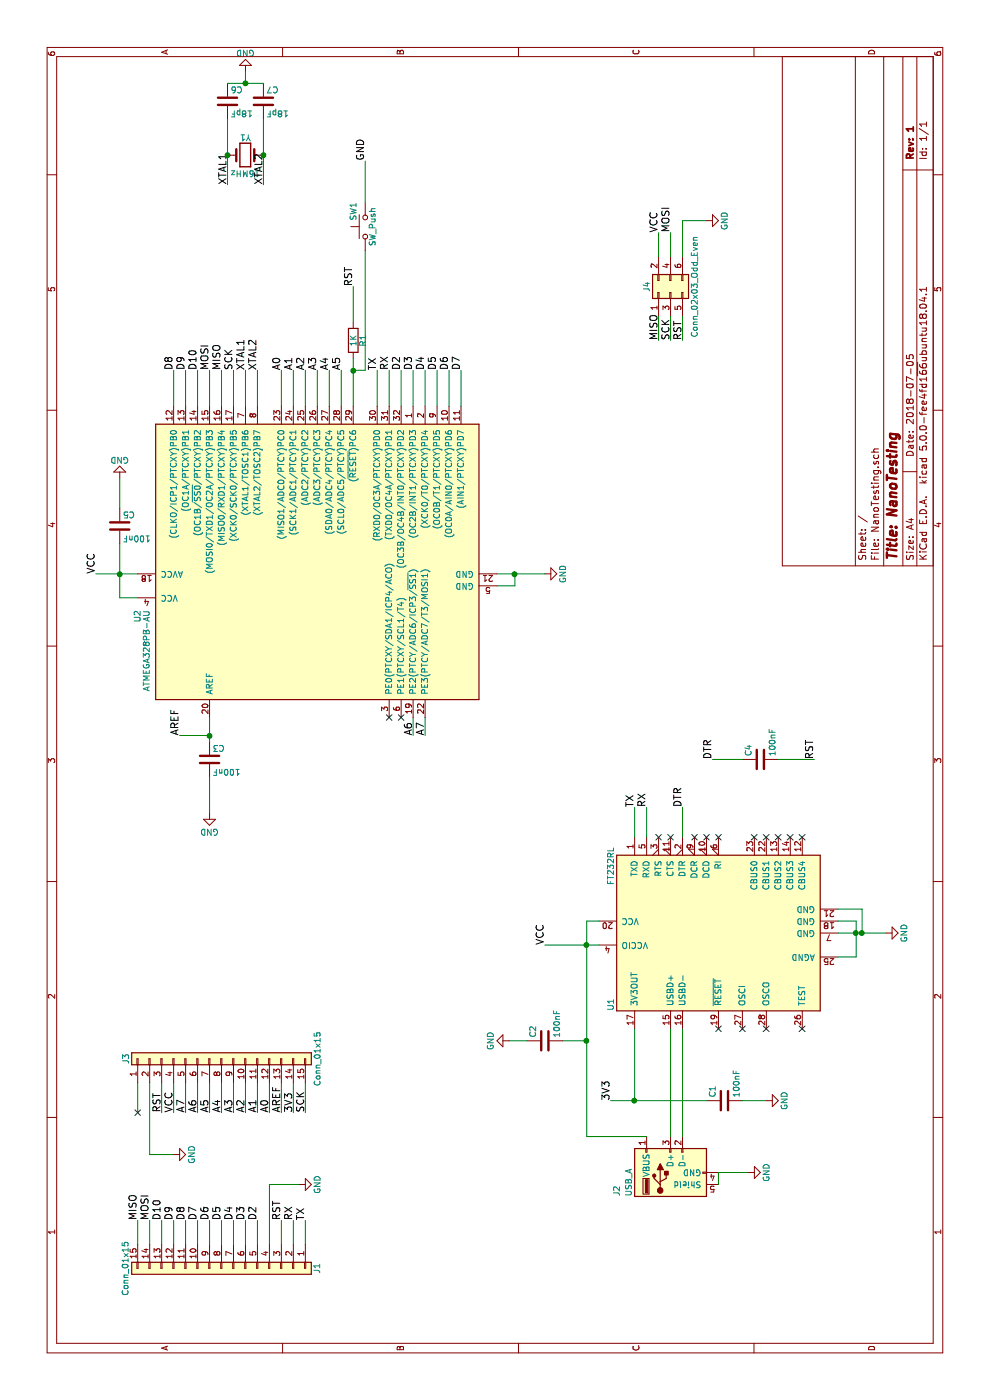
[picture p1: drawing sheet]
EESchema Schematic File Version 4
LIBS:NanoTesting-cache
EELAYER 26 0
EELAYER END
$Descr A4 11693 8268
encoding utf-8
Sheet 1 1
Title "NanoTesting"
Date "2018-07-05"
Rev "1"
Comp ""
Comment1 ""
Comment2 ""
Comment3 ""
Comment4 ""
$EndDescr
$Comp
L NanoTesting-rescue:USB_A J2
U 1 1
P 1900 5600
F 0 "J2" H 1700 6050 50  0000 L CNN
F 1 "USB_A" H 1700 5950 50  0000 L CNN
F 2 "Connectors:USB_A" H 2050 5550 50  0001 C CNN
F 3 "" H 2050 5550 50  0001 C CNN
	1    1900 5600
	1    0    0    -1  
$EndComp
$Comp
L NanoTesting-rescue:FT232RL U1
U 1 1
P 3900 6000
F 0 "U1" H 3250 6900 50  0000 L CNN
F 1 "FT232RL" H 4300 6900 50  0000 L CNN
F 2 "Housings_SSOP:SSOP-28_5.3x10.2mm_Pitch0.65mm" H 3900 6000 50  0001 C CNN
F 3 "" H 3900 6000 50  0001 C CNN
	1    3900 6000
	1    0    0    -1  
$EndComp
Wire Wire Line
	2200 5600 3100 5600
Wire Wire Line
	2200 5700 3100 5700
Wire Wire Line
	2200 5400 2200 4900
Wire Wire Line
	2200 4900 3000 4900
Wire Wire Line
	3800 4550 3800 4900
Wire Wire Line
	4000 4900 4000 5000
Connection ~ 3800 4900
Wire Wire Line
	3000 4900 3000 4700
Connection ~ 3000 4900
Wire Wire Line
	3100 5300 2500 5300
Wire Wire Line
	2500 5100 2500 5300
$Comp
L NanoTesting-rescue:C C1
U 1 1
P 2500 6050
F 0 "C1" H 2525 6150 50  0000 L CNN
F 1 "100nF" H 2525 5950 50  0000 L CNN
F 2 "Capacitors_SMD:C_0805" H 2538 5900 50  0001 C CNN
F 3 "" H 2500 6050 50  0001 C CNN
	1    2500 6050
	1    0    0    -1  
$EndComp
Wire Wire Line
	2500 6200 2500 6400
Wire Wire Line
	1800 6000 1900 6000
Wire Wire Line
	1900 6000 1900 6250
Wire Wire Line
	3900 7000 3900 7150
Wire Wire Line
	3700 7000 3700 7150
Wire Wire Line
	4700 5700 4950 5700
Text Label 4950 5700 0    60   ~ 0
DTR
Wire Wire Line
	4700 5300 4950 5300
Wire Wire Line
	4700 5400 4950 5400
Text Label 4950 5300 0    60   ~ 0
TX
Text Label 4950 5400 0    60   ~ 0
RX
$Comp
L NanoTesting-rescue:C C4
U 1 1
P 5350 6350
F 0 "C4" H 5375 6450 50  0000 L CNN
F 1 "100nF" H 5375 6250 50  0000 L CNN
F 2 "Capacitors_SMD:C_0805" H 5388 6200 50  0001 C CNN
F 3 "" H 5350 6350 50  0001 C CNN
	1    5350 6350
	1    0    0    -1  
$EndComp
Wire Wire Line
	5350 6200 5350 5950
Wire Wire Line
	5350 6500 5350 6800
Text Label 5350 5950 0    60   ~ 0
DTR
Text Label 5350 6800 0    60   ~ 0
RST
Connection ~ 2500 5300
Text Label 2500 5100 0    60   ~ 0
3V3
$Comp
L NanoTesting-rescue:ATMEGA328PB-AU U2
U 1 1
P 7000 2650
F 0 "U2" H 6600 4125 50  0000 R BNN
F 1 "ATMEGA328PB-AU" H 6600 4050 50  0000 R BNN
F 2 "Housings_QFP:TQFP-32_7x7mm_Pitch0.8mm" H 6950 1250 50  0001 L CIN
F 3 "" H 6700 2700 50  0001 C CNN
	1    7000 2650
	1    0    0    -1  
$EndComp
Wire Wire Line
	8300 2950 8600 2950
Wire Wire Line
	6700 1150 6700 1000
Wire Wire Line
	6900 800  6900 1000
Connection ~ 6900 1000
Wire Wire Line
	6700 1000 6900 1000
$Comp
L NanoTesting-rescue:C C5
U 1 1
P 7300 1000
F 0 "C5" H 7325 1100 50  0000 L CNN
F 1 "100nF" H 7325 900 50  0000 L CNN
F 2 "Capacitors_SMD:C_0805" H 7338 850 50  0001 C CNN
F 3 "" H 7300 1000 50  0001 C CNN
	1    7300 1000
	0    1    1    0   
$EndComp
Wire Wire Line
	7450 1000 7700 1000
$Comp
L NanoTesting-rescue:R R1
U 1 1
P 8850 2950
F 0 "R1" V 8930 2950 50  0000 C CNN
F 1 "1K" V 8850 2950 50  0000 C CNN
F 2 "Resistors_SMD:R_0805" V 8780 2950 50  0001 C CNN
F 3 "" H 8850 2950 50  0001 C CNN
	1    8850 2950
	0    1    1    0   
$EndComp
Wire Wire Line
	9000 2950 9300 2950
Text Label 9300 2950 0    60   ~ 0
RST
Connection ~ 8600 2950
Wire Wire Line
	8600 2950 8600 3050
Wire Wire Line
	8600 3050 9600 3050
$Comp
L NanoTesting-rescue:SW_Push SW1
U 1 1
P 9800 3050
F 0 "SW1" H 9850 3150 50  0000 L CNN
F 1 "SW_Push" H 9800 2990 50  0000 C CNN
F 2 "Buttons_Switches_SMD:SW_SPST_B3U-1000P" H 9800 3250 50  0001 C CNN
F 3 "" H 9800 3250 50  0001 C CNN
	1    9800 3050
	1    0    0    -1  
$EndComp
Wire Wire Line
	10000 3050 10350 3050
Text Label 10350 3050 0    60   ~ 0
GND
Wire Wire Line
	6800 4150 6800 4300
Wire Wire Line
	6800 4300 6900 4300
Wire Wire Line
	6900 4150 6900 4300
Connection ~ 6900 4300
Wire Wire Line
	8300 2050 8600 2050
Wire Wire Line
	8300 2150 8600 2150
Text Label 8600 2050 0    60   ~ 0
XTAL1
Text Label 8600 2150 0    60   ~ 0
XTAL2
$Comp
L NanoTesting-rescue:Crystal Y1
U 1 1
P 10400 2050
F 0 "Y1" H 10400 2200 50  0000 C CNN
F 1 "16MHz" H 10400 1900 50  0000 C CNN
F 2 "Crystals:Crystal_SMD_Abracon_ABM3-2pin_5.0x3.2mm" H 10400 2050 50  0001 C CNN
F 3 "" H 10400 2050 50  0001 C CNN
	1    10400 2050
	0    1    1    0   
$EndComp
Wire Wire Line
	10150 1900 10400 1900
Wire Wire Line
	10150 2200 10400 2200
Connection ~ 10400 1900
Connection ~ 10400 2200
Text Label 10150 1900 0    60   ~ 0
XTAL1
Text Label 10150 2200 0    60   ~ 0
XTAL2
$Comp
L NanoTesting-rescue:C C6
U 1 1
P 10850 1900
F 0 "C6" H 10875 2000 50  0000 L CNN
F 1 "18pF" H 10875 1800 50  0000 L CNN
F 2 "Capacitors_SMD:C_0805" H 10888 1750 50  0001 C CNN
F 3 "" H 10850 1900 50  0001 C CNN
	1    10850 1900
	0    1    1    0   
$EndComp
$Comp
L NanoTesting-rescue:C C7
U 1 1
P 10850 2200
F 0 "C7" H 10875 2300 50  0000 L CNN
F 1 "18pF" H 10875 2100 50  0000 L CNN
F 2 "Capacitors_SMD:C_0805" H 10888 2050 50  0001 C CNN
F 3 "" H 10850 2200 50  0001 C CNN
	1    10850 2200
	0    1    1    0   
$EndComp
Wire Wire Line
	11000 1900 11000 2050
Connection ~ 11000 2050
Wire Wire Line
	5700 1750 5550 1750
$Comp
L NanoTesting-rescue:C C3
U 1 1
P 5350 1750
F 0 "C3" H 5375 1850 50  0000 L CNN
F 1 "100nF" H 5375 1650 50  0000 L CNN
F 2 "Capacitors_SMD:C_0805" H 5388 1600 50  0001 C CNN
F 3 "" H 5350 1750 50  0001 C CNN
	1    5350 1750
	0    1    1    0   
$EndComp
Wire Wire Line
	5200 1750 4900 1750
Wire Wire Line
	8300 3150 8600 3150
Wire Wire Line
	8300 3250 8600 3250
Text Label 8600 3150 0    60   ~ 0
TX
Text Label 8600 3250 0    60   ~ 0
RX
$Comp
L NanoTesting-rescue:Conn_02x03_Odd_Even J4
U 1 1
P 9250 5600
F 0 "J4" H 9300 5800 50  0000 C CNN
F 1 "Conn_02x03_Odd_Even" H 9300 5400 50  0000 C CNN
F 2 "Socket_Strips:Socket_Strip_Straight_2x03_Pitch2.54mm" H 9250 5600 50  0001 C CNN
F 3 "" H 9250 5600 50  0001 C CNN
	1    9250 5600
	1    0    0    -1  
$EndComp
Wire Wire Line
	9550 5500 9750 5500
Wire Wire Line
	9550 5600 9750 5600
Wire Wire Line
	9550 5700 9850 5700
Text Label 9750 5500 0    60   ~ 0
VCC
Text Label 9750 5600 0    60   ~ 0
MOSI
Wire Wire Line
	9050 5500 8850 5500
Wire Wire Line
	9050 5600 8850 5600
Wire Wire Line
	9050 5700 8850 5700
Text Label 8850 5700 0    60   ~ 0
RST
Text Label 8850 5600 0    60   ~ 0
SCK
Text Label 8850 5500 0    60   ~ 0
MISO
Wire Wire Line
	8300 1950 8600 1950
Text Label 8600 1950 0    60   ~ 0
SCK
Wire Wire Line
	8300 1750 8600 1750
Text Label 8600 1750 0    60   ~ 0
MOSI
Wire Wire Line
	8300 1850 8600 1850
Text Label 8600 1850 0    60   ~ 0
MISO
$Comp
L NanoTesting-rescue:Conn_01x15 J3
U 1 1
P 2850 1850
F 0 "J3" H 2850 2650 50  0000 C CNN
F 1 "Conn_01x15" H 2850 1050 50  0000 C CNN
F 2 "Socket_Strips:Socket_Strip_Straight_1x15_Pitch2.54mm" H 2850 1850 50  0001 C CNN
F 3 "" H 2850 1850 50  0001 C CNN
	1    2850 1850
	1    0    0    -1  
$EndComp
$Comp
L NanoTesting-rescue:Conn_01x15 J1
U 1 1
P 1100 1850
F 0 "J1" H 1100 2650 50  0000 C CNN
F 1 "Conn_01x15" H 1100 1050 50  0000 C CNN
F 2 "Socket_Strips:Socket_Strip_Straight_1x15_Pitch2.54mm" H 1100 1850 50  0001 C CNN
F 3 "" H 1100 1850 50  0001 C CNN
	1    1100 1850
	-1   0    0    1   
$EndComp
Wire Wire Line
	1300 2550 1500 2550
Wire Wire Line
	1300 2450 1500 2450
Wire Wire Line
	1300 2350 1500 2350
Wire Wire Line
	1300 2250 1800 2250
Wire Wire Line
	1300 2150 1500 2150
Wire Wire Line
	1300 2050 1500 2050
Wire Wire Line
	1300 1950 1500 1950
Wire Wire Line
	1300 1850 1500 1850
Wire Wire Line
	1300 1750 1500 1750
Wire Wire Line
	1300 1650 1500 1650
Wire Wire Line
	1300 1550 1500 1550
Wire Wire Line
	1300 1450 1500 1450
Wire Wire Line
	1300 1350 1500 1350
Wire Wire Line
	1300 1250 1500 1250
Wire Wire Line
	1300 1150 1500 1150
Text Label 1500 2550 0    60   ~ 0
TX
Text Label 1500 2450 0    60   ~ 0
RX
Text Label 1500 2350 0    60   ~ 0
RST
Text Label 1500 2150 0    60   ~ 0
D2
Text Label 1500 2050 0    60   ~ 0
D3
Text Label 1500 1950 0    60   ~ 0
D4
Text Label 1500 1850 0    60   ~ 0
D5
Text Label 1500 1750 0    60   ~ 0
D6
Text Label 1500 1650 0    60   ~ 0
D7
Text Label 1500 1550 0    60   ~ 0
D8
Text Label 1500 1450 0    60   ~ 0
D9
Text Label 1500 1350 0    60   ~ 0
D10
Text Label 1500 1250 0    60   ~ 0
MOSI
Text Label 1500 1150 0    60   ~ 0
MISO
Wire Wire Line
	2650 1150 2400 1150
Wire Wire Line
	2050 1250 2650 1250
Wire Wire Line
	2650 1350 2400 1350
Wire Wire Line
	2650 1450 2400 1450
Wire Wire Line
	2650 1550 2400 1550
Wire Wire Line
	2650 1650 2400 1650
Wire Wire Line
	2650 1750 2400 1750
Wire Wire Line
	2650 1850 2400 1850
Wire Wire Line
	2650 1950 2400 1950
Wire Wire Line
	2650 2050 2400 2050
Wire Wire Line
	2650 2150 2400 2150
Wire Wire Line
	2650 2250 2400 2250
Wire Wire Line
	2650 2350 2400 2350
Wire Wire Line
	2650 2450 2400 2450
Wire Wire Line
	2650 2550 2400 2550
Text Label 2400 1350 0    60   ~ 0
RST
Text Label 2400 1450 0    60   ~ 0
VCC
Text Label 2400 1650 0    60   ~ 0
A6
Text Label 2400 1750 0    60   ~ 0
A5
Text Label 2400 1850 0    60   ~ 0
A4
Text Label 2400 1950 0    60   ~ 0
A3
Text Label 2400 2050 0    60   ~ 0
A2
Text Label 2400 2150 0    60   ~ 0
A1
Text Label 2400 2250 0    60   ~ 0
A0
Wire Wire Line
	5550 1750 5550 1500
Connection ~ 5550 1750
Text Label 5550 1500 0    60   ~ 0
AREF
Text Label 2400 2350 0    60   ~ 0
AREF
Text Label 2400 2450 0    60   ~ 0
3V3
Text Label 2400 2550 0    60   ~ 0
SCK
Text Label 2400 1550 0    60   ~ 0
A7
Wire Wire Line
	8300 2350 8600 2350
Wire Wire Line
	8300 2450 8600 2450
Wire Wire Line
	8300 2550 8600 2550
Wire Wire Line
	8300 2650 8600 2650
Wire Wire Line
	8300 2750 8600 2750
Wire Wire Line
	8300 2850 8600 2850
Text Label 8600 2350 0    60   ~ 0
A0
Text Label 8600 2450 0    60   ~ 0
A1
Text Label 8600 2550 0    60   ~ 0
A2
Text Label 8600 2650 0    60   ~ 0
A3
Text Label 8600 2750 0    60   ~ 0
A4
Text Label 8600 2850 0    60   ~ 0
A5
Wire Wire Line
	5700 3450 5550 3450
Text Label 5550 3450 0    60   ~ 0
A6
Wire Wire Line
	5700 3550 5550 3550
Text Label 5550 3550 0    60   ~ 0
A7
Wire Wire Line
	8300 3350 8600 3350
Text Label 8600 3350 0    60   ~ 0
D2
Wire Wire Line
	8300 3450 8600 3450
Text Label 8600 3450 0    60   ~ 0
D3
Wire Wire Line
	8300 3550 8600 3550
Text Label 8600 3550 0    60   ~ 0
D4
Wire Wire Line
	8300 3650 8600 3650
Text Label 8600 3650 0    60   ~ 0
D5
Wire Wire Line
	8300 3750 8600 3750
Text Label 8600 3750 0    60   ~ 0
D6
Wire Wire Line
	8300 3850 8600 3850
Text Label 8600 3850 0    60   ~ 0
D7
Wire Wire Line
	8300 1450 8600 1450
Text Label 8600 1450 0    60   ~ 0
D8
Wire Wire Line
	8300 1550 8600 1550
Text Label 8600 1550 0    60   ~ 0
D9
Wire Wire Line
	8300 1650 8600 1650
Text Label 8600 1650 0    60   ~ 0
D10
$Comp
L power:GND #PWR01
U 1 1
P 2500 6400
F 0 "#PWR01" H 2500 6150 50  0001 C CNN
F 1 "GND" H 2500 6250 50  0000 C CNN
F 2 "" H 2500 6400 50  0001 C CNN
F 3 "" H 2500 6400 50  0001 C CNN
	1    2500 6400
	1    0    0    -1  
$EndComp
Wire Wire Line
	3700 7150 3900 7150
Connection ~ 3900 7150
Wire Wire Line
	4000 7150 4000 7000
Wire Wire Line
	4100 7000 4100 7200
Wire Wire Line
	4100 7200 3900 7200
Connection ~ 3900 7200
$Comp
L power:GND #PWR02
U 1 1
P 3900 7400
F 0 "#PWR02" H 3900 7150 50  0001 C CNN
F 1 "GND" H 3900 7250 50  0000 C CNN
F 2 "" H 3900 7400 50  0001 C CNN
F 3 "" H 3900 7400 50  0001 C CNN
	1    3900 7400
	1    0    0    -1  
$EndComp
Wire Wire Line
	11000 2050 11100 2050
$Comp
L power:GND #PWR03
U 1 1
P 11100 2050
F 0 "#PWR03" H 11100 1800 50  0001 C CNN
F 1 "GND" H 11100 1900 50  0000 C CNN
F 2 "" H 11100 2050 50  0001 C CNN
F 3 "" H 11100 2050 50  0001 C CNN
	1    11100 2050
	0    -1   -1   0   
$EndComp
$Comp
L power:GND #PWR04
U 1 1
P 7700 1000
F 0 "#PWR04" H 7700 750 50  0001 C CNN
F 1 "GND" H 7700 850 50  0000 C CNN
F 2 "" H 7700 1000 50  0001 C CNN
F 3 "" H 7700 1000 50  0001 C CNN
	1    7700 1000
	0    -1   -1   0   
$EndComp
$Comp
L power:GND #PWR05
U 1 1
P 4900 1750
F 0 "#PWR05" H 4900 1500 50  0001 C CNN
F 1 "GND" H 4900 1600 50  0000 C CNN
F 2 "" H 4900 1750 50  0001 C CNN
F 3 "" H 4900 1750 50  0001 C CNN
	1    4900 1750
	0    1    1    0   
$EndComp
Wire Wire Line
	2050 1250 2050 1450
$Comp
L power:GND #PWR06
U 1 1
P 2050 1450
F 0 "#PWR06" H 2050 1200 50  0001 C CNN
F 1 "GND" H 2050 1300 50  0000 C CNN
F 2 "" H 2050 1450 50  0001 C CNN
F 3 "" H 2050 1450 50  0001 C CNN
	1    2050 1450
	1    0    0    -1  
$EndComp
Wire Wire Line
	1800 2250 1800 2500
$Comp
L power:GND #PWR07
U 1 1
P 6900 4550
F 0 "#PWR07" H 6900 4300 50  0001 C CNN
F 1 "GND" H 6900 4400 50  0000 C CNN
F 2 "" H 6900 4550 50  0001 C CNN
F 3 "" H 6900 4550 50  0001 C CNN
	1    6900 4550
	1    0    0    -1  
$EndComp
Wire Wire Line
	9850 5700 9850 5900
$Comp
L power:GND #PWR08
U 1 1
P 9850 5900
F 0 "#PWR08" H 9850 5650 50  0001 C CNN
F 1 "GND" H 9850 5750 50  0000 C CNN
F 2 "" H 9850 5900 50  0001 C CNN
F 3 "" H 9850 5900 50  0001 C CNN
	1    9850 5900
	1    0    0    -1  
$EndComp
NoConn ~ 3100 6000
NoConn ~ 3100 6200
NoConn ~ 3100 6400
NoConn ~ 3100 6700
NoConn ~ 4700 6700
NoConn ~ 4700 6600
NoConn ~ 4700 6500
NoConn ~ 4700 6400
NoConn ~ 4700 6300
NoConn ~ 4700 6000
NoConn ~ 4700 5900
NoConn ~ 4700 5800
NoConn ~ 4700 5600
NoConn ~ 4700 5500
NoConn ~ 5700 3350
NoConn ~ 5700 3250
NoConn ~ 2400 1150
$Comp
L power:GND #PWR09
U 1 1
P 1900 6250
F 0 "#PWR09" H 1900 6000 50  0001 C CNN
F 1 "GND" H 1900 6100 50  0000 C CNN
F 2 "" H 1900 6250 50  0001 C CNN
F 3 "" H 1900 6250 50  0001 C CNN
	1    1900 6250
	1    0    0    -1  
$EndComp
$Comp
L power:GND #PWR010
U 1 1
P 1800 2500
F 0 "#PWR010" H 1800 2250 50  0001 C CNN
F 1 "GND" H 1800 2350 50  0000 C CNN
F 2 "" H 1800 2500 50  0001 C CNN
F 3 "" H 1800 2500 50  0001 C CNN
	1    1800 2500
	1    0    0    -1  
$EndComp
Text Label 3800 4550 0    60   ~ 0
VCC
Text Label 6900 800  0    60   ~ 0
VCC
$Comp
L NanoTesting-rescue:C C2
U 1 1
P 3000 4550
F 0 "C2" H 3025 4650 50  0000 L CNN
F 1 "100nF" H 3025 4450 50  0000 L CNN
F 2 "Capacitors_SMD:C_0805" H 3038 4400 50  0001 C CNN
F 3 "" H 3000 4550 50  0001 C CNN
	1    3000 4550
	1    0    0    -1  
$EndComp
Wire Wire Line
	3000 4400 3000 4250
$Comp
L power:GND #PWR011
U 1 1
P 3000 4250
F 0 "#PWR011" H 3000 4000 50  0001 C CNN
F 1 "GND" H 3000 4100 50  0000 C CNN
F 2 "" H 3000 4250 50  0001 C CNN
F 3 "" H 3000 4250 50  0001 C CNN
	1    3000 4250
	-1   0    0    1   
$EndComp
Wire Wire Line
	3800 4900 4000 4900
Wire Wire Line
	3800 4900 3800 5000
Wire Wire Line
	3000 4900 3800 4900
Wire Wire Line
	2500 5300 2500 5900
Wire Wire Line
	6900 1000 6900 1150
Wire Wire Line
	6900 1000 7150 1000
Wire Wire Line
	8600 2950 8700 2950
Wire Wire Line
	6900 4300 6900 4550
Wire Wire Line
	10400 1900 10700 1900
Wire Wire Line
	10400 2200 10700 2200
Wire Wire Line
	11000 2050 11000 2200
Wire Wire Line
	5550 1750 5500 1750
Wire Wire Line
	3900 7150 3900 7200
Wire Wire Line
	3900 7150 4000 7150
Wire Wire Line
	3900 7200 3900 7400
$EndSCHEMATC
